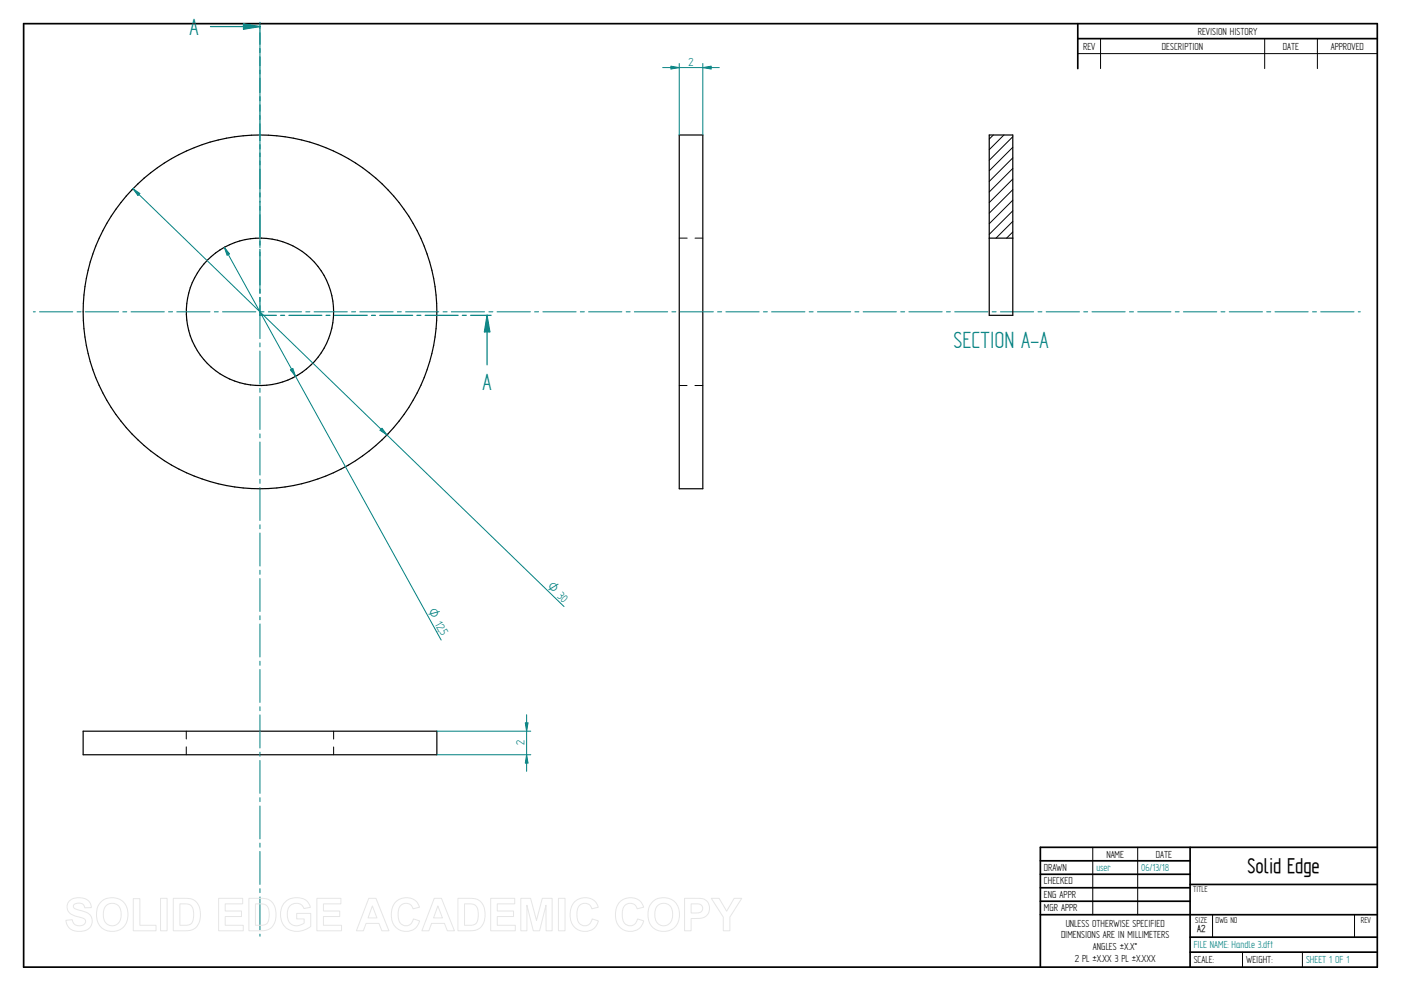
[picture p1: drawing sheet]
<svg xmlns="http://www.w3.org/2000/svg" width="594mm" height="420mm" viewBox="0 0 594 420" stroke-linecap="round" stroke-linejoin="round" font-family="sans-serif">
<g fill="none" stroke="#000" stroke-width=".72">
<path d="M10 10h574v400h-574zM457 10v19.1M457 16.4h127M504.6 359.2v50.8M584 359.2h-142.9v50.8M441.1 365h63.5M441.1 370.7h63.5M441.1 376.4h63.5M504.6 375h79.4M441.1 382.1h63.5M441.1 387.8h142.9M504.6 397.3h79.4"/>
<path d="M504.6 403.7h79.4"/>
</g>
<g fill="none" stroke="#000" stroke-width=".42">
<path d="M466.7 16.4v12.7M536.3 16.4v12.7M558.6 16.4v12.7M457 22.7h127M288 101h3.4M294.7 101h3.3M288 163.4h3.3M294.7 163.4h3.3M79 310v3.3M79 316.7v3.3M141.5 310v3.4M141.5 316.7v3.3"/>
<path d="M463.4 359.2v28.6M482.4 359.2v28.6M514.2 387.9v9.4M574.4 387.9v9.4M526.9 403.7v6.3M552.3 403.7v6.3"/>
</g>
<g fill="none" stroke="#000" stroke-width=".51">
<path d="M288 57.2h10v150h-10zM35.3 310h149.9v10h-149.9z"/>
<circle cx="110.2" cy="132.2" r="75"/>
<circle cx="110.2" cy="132.2" r="31.2"/>
</g>
<g fill="none" stroke="#008080" stroke-width=".42">
<path d="M110.2 11.3v.8M110.2 13.9v14M110.2 29.7v1.7M110.2 33.1v14.1M110.2 48.9v1.7M110.2 52.5v13.9M110.2 68.2v1.7M110.2 71.7v14M110.2 87.5v1.7M110.2 91v14M110.2 106.8v1.7M110.2 110.3v14"/>
<path d="M14.1 132.2h.9M16.8 132.2h14.1M32.7 132.2h1.7M36.1 132.2h14.2M52.1 132.2h1.7M55.6 132.2h14.1M71.5 132.2h1.7M75 132.2h14.1M90.9 132.2h1.7M94.4 132.2h14.1M110.2 126.1v1.7M110.2 129.6v14"/>
<path d="M110.3 132.2h1.7M113.8 132.2h14.1M129.7 132.2h1.7M133.2 132.2h14.1M149.1 132.2h1.7M152.6 132.2h14.1M168.5 132.2h1.7M172 132.2h14.1M187.9 132.2h1.7M191.4 132.2h14.1M207.3 132.2h1.7M210.8 132.2h14.1"/>
<path d="M226.7 132.2h1.7M230.2 132.2h14.1M246.1 132.2h1.7M249.6 132.2h14.1M265.5 132.2h1.7M269 132.2h14.1M284.9 132.2h1.7M288.4 132.2h14.1M304.3 132.2h1.7M307.8 132.2h14.1M323.7 132.2h1.7M327.2 132.2h14.1"/>
<path d="M343.1 132.2h1.7M346.6 132.2h14.1M362.5 132.2h1.7M366 132.2h14.1M381.9 132.2h1.7M385.4 132.2h14.1M401.3 132.2h1.7M404.8 132.2h14.1M420.7 132.2h1.7M424.2 132.2h14.1M440.1 132.2h1.7M443.6 132.2h14.1"/>
<path d="M459.5 132.2h1.7M463 132.2h14.1M478.9 132.2h1.7M482.4 132.2h14.1M498.3 132.2h1.7M501.8 132.2h14.2M517.7 132.2h1.7M521.2 132.2h14.1M537.1 132.2h1.8M540.6 132.2h14.1M556.5 132.2h1.7M560 132.2h14.2"/>
<path d="M575.9 132.2h.9M110.2 145.4v1.7M110.2 148.8v14.1M110.2 164.6v1.8M110.2 168.1v14M110.2 183.9v1.7M110.2 187.4v14M110.2 203.2v1.7M110.2 206.7v14M110.2 222.5v1.7M110.2 226v14M110.2 241.8v1.7"/>
<path d="M110.2 245.3v13.9M110.2 261.1v1.7M110.2 264.5v14.1M110.2 280.3v1.8M110.2 283.8v14M110.2 299.6v1.7M110.2 303.1v14M110.2 318.9v1.7M110.2 322.4v14M110.2 338.2v1.7M110.2 341.7v14M110.2 357.5v1.7"/>
<path d="M110.2 361v14M110.2 376.8v1.7M110.2 380.3v14M110.2 396v.9"/>
</g>
<g fill="none" stroke="#008080" stroke-width=".51">
<path d="M89.2 11.3h21v7.5M110.2 20.6v1.7M110.2 24.1v15.1M110.2 41v1.7M110.2 44.5v15.1M110.2 61.4v1.7M110.2 64.9v15.1M110.2 81.8v1.7M110.2 85.3v15.1M110.2 102.2v1.7M110.2 105.7v15.1M110.2 122.6v1.7"/>
<path d="M110.2 126.1v7.6h7M119 133.7h1.7M122.5 133.7h14M138.3 133.7h1.6M141.8 133.7h13.9M157.5 133.7h1.7M161 133.7h14M176.8 133.7h1.7M180.3 133.7h14M196 133.7h1.7M199.6 133.7h6.9"/>
</g>
<path d="M103.2 10.1l7 1.2-7 1.1z" fill="#008080"/>
<path d="M103.2 10.1l7 1.2-7 1.1zM206.5 133.7v21" fill="none" stroke="#008080" stroke-width=".51"/>
<path d="M206.5 133.7l1.2 7h-2.3z" fill="#008080"/>
<path d="M110.2 9.5v1.8M206.5 133.7l1.2 7h-2.3zM206.5 133.7h1.8" fill="none" stroke="#008080" stroke-width=".51"/>
<path d="M421.2 57.2l-1.7 1.8M425.7 57.2l-6.2 6.3M429.5 58l-10 9.9M429.5 62.4l-10 10M429.5 66.9l-10 10M429.5 71.4l-10 10M429.5 75.9l-10 10M429.5 80.4l-10 10M429.5 84.9l-10 10M429.5 89.4l-10 10M429.5 93.9l-7.1 7.1M429.5 98.3l-2.7 2.7" fill="none" stroke="#000" stroke-width=".42"/>
<path d="M419.5 57.2h10v76.5h-10zM419.5 101h10" fill="none" stroke="#000" stroke-width=".51"/>
<path d="M56.4 80l182.8 177.2M56.4 80l2.9 2-.8 .9z" fill="none" stroke="#008080" stroke-width=".42"/>
<path d="M56.4 80l2.9 2-.8 .9z" fill="#008080"/>
<path d="M162 181.6l2.1 2.8-2.9-2z" fill="none" stroke="#008080" stroke-width=".42"/>
<path d="M162 181.6l2.1 2.8-2.9-2z" fill="#008080"/>
<path d="M95.1 104.9l92 166.5M95.1 104.9l2.2 2.8-1 .5z" fill="none" stroke="#008080" stroke-width=".42"/>
<path d="M95.1 104.9l2.2 2.8-1 .5z" fill="#008080"/>
<path d="M123.1 156.8l1.1-.6 1.1 3.4z" fill="none" stroke="#008080" stroke-width=".42"/>
<path d="M123.1 156.8l1.1-.6 1.1 3.4z" fill="#008080"/>
<path d="M288 26.9v30.3M298 26.9v30.3M298 28.7l3.5-.6v1.2z" fill="none" stroke="#008080" stroke-width=".42"/>
<path d="M298 28.7l3.5-.6v1.2z" fill="#008080"/>
<path d="M284.5 28.1l3.5 .6-3.5 .6z" fill="none" stroke="#008080" stroke-width=".42"/>
<path d="M284.5 28.1l3.5 .6-3.5 .6z" fill="#008080"/>
<path d="M281 28.7h24M185.2 320h39.9M185.2 310h39.9M223.3 320l.6 3.5h-1.1z" fill="none" stroke="#008080" stroke-width=".42"/>
<path d="M223.3 320l.6 3.5h-1.1z" fill="#008080"/>
<path d="M222.8 306.5h1.1l-.6 3.5z" fill="none" stroke="#008080" stroke-width=".42"/>
<path d="M222.8 306.5h1.1l-.6 3.5z" fill="#008080"/>
<path d="M223.3 303v24" fill="none" stroke="#008080" stroke-width=".42"/>
<g fill="none" stroke="#e6e6e6" stroke-width=".42">
<path d="M29.6 381.8a6.5 6.5 0 0 1 8.5 .8l.6 2.2-2.8 .1a2.7 2.7 0 0 0-2.1-2 2.7 2.7 0 0 0-2.7 1.1 1.87 1.87 0 0 0 2.2 1.8l1.4 .4a4.4 4.4 0 0 1 4 6.2 6.4 6.4 0 0 1-9.1 1.3l-1.2-1.8-.5-1.7 2.7-.3a2.94 2.94 0 0 0 2.6 2.6 2.94 2.94 0 0 0 3.1-1.9 2.67 2.67 0 0 0-2.9-1.8 4.9 4.9 0 0 1-5-4.3l.4-1.6zM42.8 382.4a6.9 6.9 0 0 1 8.3-.8 6.9 6.9 0 0 1 3 7.7 6.7 6.7 0 0 1-8 5.5 6.7 6.7 0 0 1-5.1-8.3 6.1 6.1 0 0 1 1.8-4.1zM44.8 384.2a3.9 3.9 0 0 1 4.6-.8 3.9 3.9 0 0 1 2 4.3 3.8 3.8 0 0 1-1.9 4.3 3.8 3.8 0 0 1-4.6-.7 6.6 6.6 0 0 1-.1-7.1zM56.5 381h2.8v11.3h6.9v2.3h-9.7zM68.1 380.9h2.8v13.7h-2.8zM73.5 380.9h5a5.9 5.9 0 0 1 6.5 7 5.9 5.9 0 0 1-6.3 6.7h-5.2zM76.3 383.2h1.8a3.4 3.4 0 0 1 4 3.9v1.2a3.2 3.2 0 0 1-3.8 4h-2zM92.7 380.9h10.2v2.3h-7.4v3h6.9v2.4h-6.9v3.7h7.7v2.3h-10.5zM105.5 380.9h5.1a5.9 5.9 0 0 1 6.4 7 5.9 5.9 0 0 1-6.3 6.7h-5.2zM108.3 383.2h1.9a3.4 3.4 0 0 1 4 3.9v1.2a3.2 3.2 0 0 1-3.8 4h-2.1zM120.9 382.4a7.3 7.3 0 0 1 9.7 .1l1 2.2-2.7 .5a3.7 3.7 0 0 0-4.6-2 3.7 3.7 0 0 0-2.5 4.4 4.2 4.2 0 0 0 2.2 4.5 4.2 4.2 0 0 0 5-.8v-1.7h-3.2v-2.3h6v5.4a8.1 8.1 0 0 1-11.8-.8 8.3 8.3 0 0 1 .9-9.5zM134.4 380.9h10.2v2.3h-7.4v3h6.9v2.4h-6.9v3.7h7.6v2.3h-10.4z"/>
<path d="M156.4 380.9h3l5.5 13.7h-3l-1.2-3.1h-5.5l-1.1 3.1h-3zM157.9 384.1l1.9 5.1h-3.7zM167.7 382.5a6 6 0 0 1 10.2 2.1l-2.8 .7a3.2 3.2 0 0 0-3.9-2.2 3.2 3.2 0 0 0-2.4 3.8 4.6 4.6 0 0 0 2.5 5.5 3.2 3.2 0 0 0 4-2.8l2.6 .8a6.1 6.1 0 0 1-7.2 4.3 6.1 6.1 0 0 1-4.8-6.8 7.7 7.7 0 0 1 1.8-5.4zM184.1 380.9h3.1l5.5 13.7h-3l-1.2-3.1h-5.5l-1.1 3.1h-3zM185.7 384.1l1.9 5.1h-3.8zM194.2 380.9h5a5.9 5.9 0 0 1 6.5 7 5.9 5.9 0 0 1-6.3 6.7h-5.2zM197 383.2h1.8a3.4 3.4 0 0 1 4 3.9v1.2a3.2 3.2 0 0 1-3.8 4h-2zM208.1 380.9h10.2v2.3h-7.4v3h6.9v2.4h-6.9v3.7h7.6v2.3h-10.4zM220.8 380.9h4.2l2.5 9.3 2.4-9.3h4.2v13.7h-2.5l-.1-10.8-2.7 10.8h-2.7l-2.7-10.8v10.8h-2.6zM236.8 380.9h2.8v13.7h-2.8zM243.5 382.5a6 6 0 0 1 10.2 2.1l-2.8 .7a3.2 3.2 0 0 0-3.8-2.2 3.2 3.2 0 0 0-2.4 3.8 4.6 4.6 0 0 0 2.4 5.5 3.2 3.2 0 0 0 4-2.8l2.6 .8a6.1 6.1 0 0 1-7.2 4.3 6.1 6.1 0 0 1-4.7-6.8 7.7 7.7 0 0 1 1.7-5.4zM262.7 382.5a6 6 0 0 1 10.2 2.1l-2.7 .7a3.2 3.2 0 0 0-3.9-2.2 3.2 3.2 0 0 0-2.4 3.8 4.6 4.6 0 0 0 2.4 5.5 3.2 3.2 0 0 0 4-2.8l2.7 .8a6.1 6.1 0 0 1-7.2 4.3 6.1 6.1 0 0 1-4.8-6.8 7.7 7.7 0 0 1 1.7-5.4z"/>
<path d="M276.7 382.4a6.9 6.9 0 0 1 8.3-.8 6.9 6.9 0 0 1 3 7.7 6.7 6.7 0 0 1-8.1 5.5 6.7 6.7 0 0 1-5.1-8.3 6.1 6.1 0 0 1 1.9-4.1zM278.7 384.2a3.9 3.9 0 0 1 4.6-.8 3.9 3.9 0 0 1 1.9 4.3 3.8 3.8 0 0 1-1.8 4.3 3.8 3.8 0 0 1-4.7-.7 6.6 6.6 0 0 1 0-7.1zM290.3 380.9h5.2a4.4 4.4 0 0 1 5.4 4.3 4.4 4.4 0 0 1-5.4 4.2h-2.4v5.2h-2.8zM293.1 383.2h1.8a2.1 2.1 0 0 1 2.6 .6 2.1 2.1 0 0 1 0 2.6 3.4 3.4 0 0 1-2.9 .7h-1.5zM301.6 380.9h3.3l3.2 5.4 3.2-5.4h3.2l-5 7.9v5.8h-2.8v-5.8z"/>
</g>
<g font-size="11.3" fill="#008080">
<text x="80.3" y="14.7">A</text>
<text x="404.3" y="147.7">SECTION A-A</text>
<text x="204.6" y="165.2">A</text>
</g>
<text font-size="10.1" x="529" y="370.2">Solid Edge</text>
<g font-size="5.6" fill="#008080">
<text x="292" y="27.8">2</text>
<text x="186.3" y="268.1" transform="rotate(61 186.3 268.1)">5</text>
<text x="222.5" y="316.1" transform="rotate(-90 222.5 316.1)">2</text>
</g>
<g font-size="5.4" fill="#008080">
<text x="231.8" y="248.8" transform="rotate(44 231.8 248.8)">O 30</text>
<text x="181.3" y="259.2" transform="rotate(61 181.3 259.2)">O 12,</text>
</g>
<g font-size="4.9">
<text x="507.9" y="14.7">REVISION HISTORY</text>
<text x="459.3" y="21">REV</text>
<text x="492.7" y="21">DESCRIPTION</text>
<text x="544" y="21">DATE</text>
<text x="564.3" y="21">APPROVED</text>
<text x="469.1" y="363.6">NAME</text>
<text x="490.1" y="363.6">DATE</text>
<text x="442.7" y="369.3">DRAWN</text>
<text x="442.7" y="375">CHECKED</text>
<text x="442.7" y="380.7">ENG APPR</text>
<text x="442.7" y="386.4">MGR APPR</text>
<text x="451.9" y="392.9">UNLESS OTHERWISE SPECIFIED</text>
<text x="449.9" y="397.9">DIMENSIONS ARE IN MILLIMETERS</text>
<text x="455.7" y="407.8">2 PL ±X.XX 3 PL ±X.XXX</text>
<text x="463.5" y="402.9">ANGLES ±X.X°</text>
<text x="506.2" y="408.3">SCALE:</text>
<text x="528.4" y="408.3">WEIGHT:</text>
</g>
<g font-size="4.9" fill="#008080">
<text x="464.9" y="369.3">user</text>
<text x="483.9" y="369.3">06/13/18</text>
<text x="506.2" y="402">FILE NAME: Handle 3.dft</text>
<text x="553.8" y="408.4">SHEET 1 OF 1</text>
</g>
<text font-size="4.8" x="507.7" y="395.3">A2</text>
<g font-size="4.1">
<text x="505.9" y="378.3">TITLE</text>
<text x="506.9" y="391.1">SIZE</text>
<text x="515.4" y="391.1">DWG NO</text>
<text x="577" y="391.1">REV</text>
</g>
</svg>
